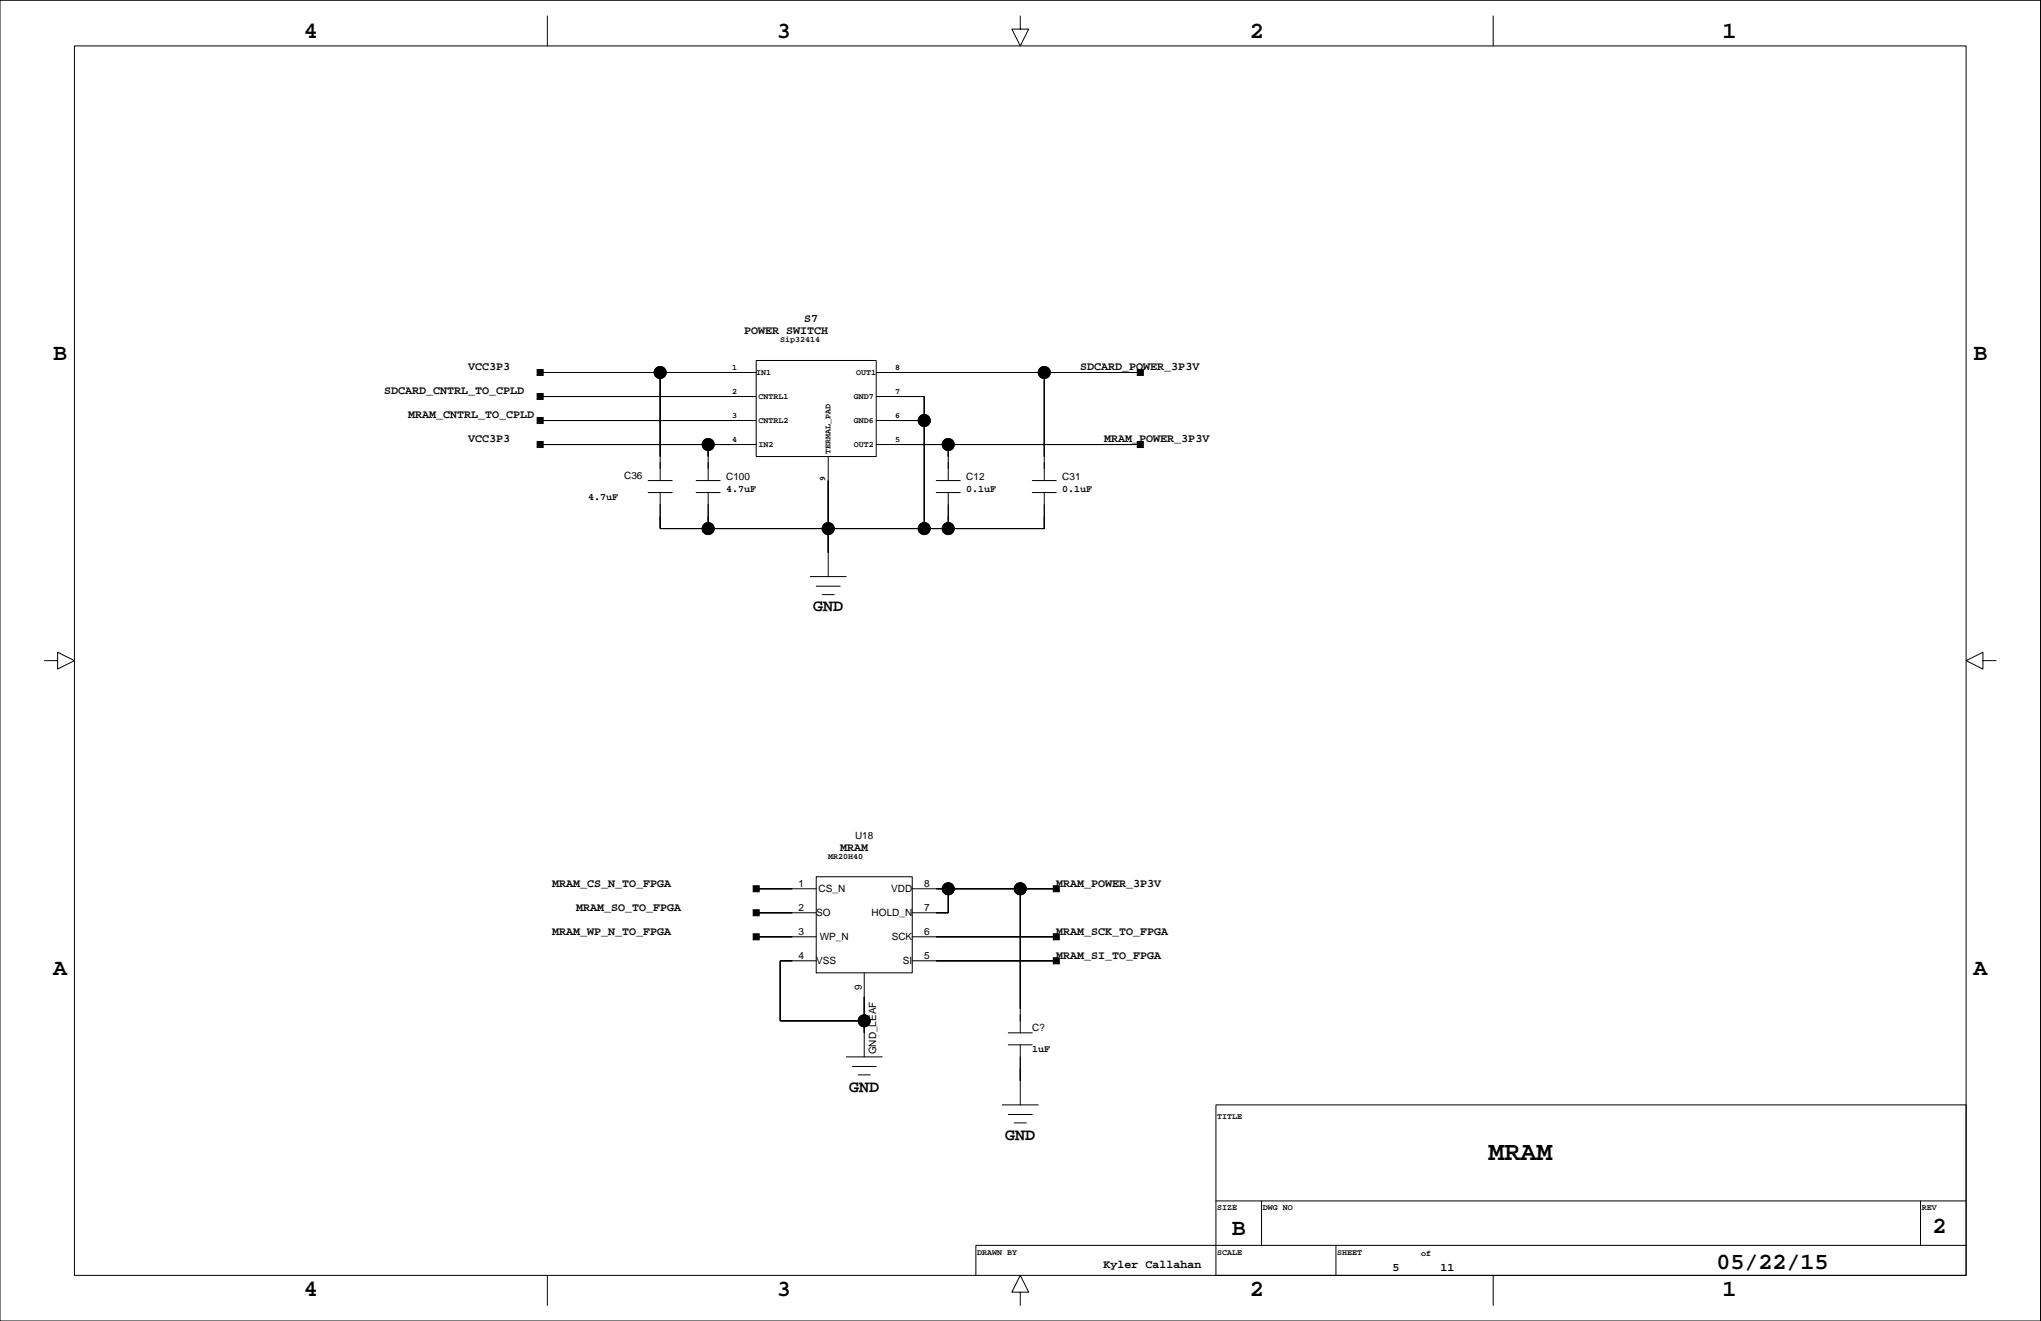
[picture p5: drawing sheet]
<svg xmlns="http://www.w3.org/2000/svg" width="432mm" height="279mm" viewBox="0 0 432 279" stroke-linecap="round" stroke-linejoin="round" font-family="sans-serif">
<g fill="none" stroke="#000" stroke-width=".21">
<path d="M0 .1h431.7v279.3h-431.7zM15.7 9.7h400.3v260.1h-400.3zM115.8 3.4v6.3M215.9 3.4v2.8h1.7l-1.7 3.5-1.8-3.5h1.8M315.9 3.4v6.3M114.3 78.8h45.7M139.7 78.8v22.8M160 76.2h25.4v20.4h-25.4zM185.4 78.8h55.8M220.9 78.8v22.8M114.3 83.9h45.7M114.3 88.9h45.7"/>
<path d="M114.3 94h45.7M149.8 94v7.6M175.2 96.6v25.4M185.4 83.9h10.1v27.9M185.4 88.9h10.1M185.4 94h55.8M200.6 94v7.6M137.1 101.6h5.1M137.1 104.2h5.1M139.7 104.2v7.6h81.2v-7.6M147.3 101.6h5.1M147.3 104.2h5.1"/>
<path d="M149.8 104.2v7.6M198.1 101.6h5.1M198.1 104.2h5.1M200.6 104.2v7.6M218.4 101.6h5.1M218.4 104.2h5.1M9.4 139.7h2.8v-1.7l3.5 1.7-3.5 1.8v-1.8M171.4 122h7.6M172.7 124h5.1M174 125.8h2.5M419.5 139.7v-1.7l-3.5 1.7 3.5 1.8v-1.8h2.8M160 188h12.7"/>
<path d="M160 193.1h12.7M160 198.1h12.7M172.7 185.4h20.3v20.4h-20.3zM193 188h30.5M193 198.1h30.5M200.6 188v5.1h-7.6M215.9 188v30.5M172.7 203.2h-7.6v12.7h17.7M182.8 205.8v17.7M193 203.2h30.5M213.3 218.5h5.1M179 223.5h7.6"/>
<path d="M180.3 225.6h5.1M181.6 227.3h2.5M212 233.7h7.7M213.3 235.7h5.1M213.3 221h5.1M214.6 237.5h2.5M215.9 221v12.7M257.2 233.7h158.8v36.1h-158.8zM257.2 254h158.8M266.9 254v9.4M406.3 254v9.4M115.8 269.8v6.3"/>
<path d="M215.9 273.3h1.7l-1.7-3.5-1.8 3.5h1.8v2.8M282.6 263.4v6.4M315.9 269.8v6.3M416 263.4h-209.5v6.4"/>
<circle cx="139.7" cy="78.8" r="1.27"/>
<circle cx="220.9" cy="78.8" r="1.27"/>
<circle cx="149.8" cy="94" r="1.27"/>
<circle cx="195.5" cy="88.9" r="1.27"/>
<circle cx="200.6" cy="94" r="1.27"/>
<circle cx="149.8" cy="111.8" r="1.27"/>
<circle cx="175.2" cy="111.8" r="1.27"/>
<circle cx="195.5" cy="111.8" r="1.27"/>
<circle cx="200.6" cy="111.8" r="1.27"/>
<circle cx="200.6" cy="188" r="1.27"/>
<circle cx="215.9" cy="188" r="1.27"/>
<circle cx="182.8" cy="215.9" r="1.27"/>
</g>
<g fill="#000" stroke="#000" stroke-width=".21">
<path d="M113.6 78.2h1.3v1.2h-1.3z" fill-rule="evenodd"/>
<path d="M139.7 78.8v17.8z" fill-rule="evenodd"/>
<path d="M114.3 78.8h25.4z" fill-rule="evenodd"/>
<path d="M139.7 78.8h15.2z" fill-rule="evenodd"/>
<path d="M220.9 78.8v17.8z" fill-rule="evenodd"/>
<path d="M190.5 78.8h30.4z" fill-rule="evenodd"/>
<path d="M240.6 78.2h1.3v1.2h-1.3z" fill-rule="evenodd"/>
<path d="M220.9 78.8h20.3z" fill-rule="evenodd"/>
<path d="M113.6 88.3h1.3v1.3h-1.3z" fill-rule="evenodd"/>
<path d="M113.6 93.4h1.3v1.3h-1.3z" fill-rule="evenodd"/>
<path d="M113.6 83.2h1.3v1.3h-1.3z" fill-rule="evenodd"/>
<path d="M149.8 94v2.6z" fill-rule="evenodd"/>
<path d="M114.3 94h35.5z" fill-rule="evenodd"/>
<path d="M114.3 88.9h40.6z" fill-rule="evenodd"/>
<path d="M149.8 94h5.1z" fill-rule="evenodd"/>
<path d="M114.3 83.9h40.6z" fill-rule="evenodd"/>
<path d="M190.5 88.9h5z" fill-rule="evenodd"/>
<path d="M190.5 83.9h5z" fill-rule="evenodd"/>
<path d="M195.5 83.9v5z" fill-rule="evenodd"/>
<path d="M195.5 88.9v22.9z" fill-rule="evenodd"/>
<path d="M200.6 94v2.6z" fill-rule="evenodd"/>
<path d="M190.5 94h10.1z" fill-rule="evenodd"/>
<path d="M240.6 93.4h1.3v1.3h-1.3z" fill-rule="evenodd"/>
<path d="M200.6 94h40.6z" fill-rule="evenodd"/>
<path d="M139.7 109.3v2.5z" fill-rule="evenodd"/>
<path d="M139.7 111.8h10.1z" fill-rule="evenodd"/>
<path d="M149.8 109.3v2.5z" fill-rule="evenodd"/>
<path d="M149.8 111.8h25.4z" fill-rule="evenodd"/>
<path d="M175.2 101.6v10.2z" fill-rule="evenodd"/>
<path d="M175.2 111.8v5.1z" fill-rule="evenodd"/>
<path d="M175.2 111.8h20.3z" fill-rule="evenodd"/>
<path d="M200.6 109.3v2.5z" fill-rule="evenodd"/>
<path d="M195.5 111.8h5.1z" fill-rule="evenodd"/>
<path d="M200.6 111.8h20.3z" fill-rule="evenodd"/>
<path d="M220.9 109.3v2.5z" fill-rule="evenodd"/>
<path d="M159.3 187.3h1.3v1.3h-1.3z" fill-rule="evenodd"/>
<path d="M159.3 192.4h1.3v1.3h-1.3z" fill-rule="evenodd"/>
<path d="M159.3 197.5h1.3v1.3h-1.3z" fill-rule="evenodd"/>
<path d="M160 188h7.6z" fill-rule="evenodd"/>
<path d="M160 193.1h7.6z" fill-rule="evenodd"/>
<path d="M160 198.1h7.6z" fill-rule="evenodd"/>
<path d="M200.6 188v5.1z" fill-rule="evenodd"/>
<path d="M198.1 193.1h2.5z" fill-rule="evenodd"/>
<path d="M198.1 188h2.5z" fill-rule="evenodd"/>
<path d="M215.9 188v25.4z" fill-rule="evenodd"/>
<path d="M200.6 188h15.3z" fill-rule="evenodd"/>
<path d="M222.8 187.3h1.3v1.3h-1.3z" fill-rule="evenodd"/>
<path d="M222.8 197.5h1.3v1.3h-1.3z" fill-rule="evenodd"/>
<path d="M215.9 188h7.6z" fill-rule="evenodd"/>
<path d="M198.1 198.1h25.4z" fill-rule="evenodd"/>
<path d="M165.1 203.2v12.7z" fill-rule="evenodd"/>
<path d="M165.1 203.2h2.5z" fill-rule="evenodd"/>
<path d="M182.8 210.8v5.1z" fill-rule="evenodd"/>
<path d="M165.1 215.9h17.7z" fill-rule="evenodd"/>
<path d="M182.8 215.9v2.6z" fill-rule="evenodd"/>
<path d="M222.8 202.6h1.3v1.3h-1.3z" fill-rule="evenodd"/>
<path d="M198.1 203.2h25.4z" fill-rule="evenodd"/>
<path d="M215.9 226.1v2.5z" fill-rule="evenodd"/>
<circle cx="139.7" cy="78.8" r="1.27"/>
<circle cx="220.9" cy="78.8" r="1.27"/>
<circle cx="149.8" cy="94" r="1.27"/>
<circle cx="195.5" cy="88.9" r="1.27"/>
<circle cx="200.6" cy="94" r="1.27"/>
<circle cx="149.8" cy="111.8" r="1.27"/>
<circle cx="175.2" cy="111.8" r="1.27"/>
<circle cx="195.5" cy="111.8" r="1.27"/>
<circle cx="200.6" cy="111.8" r="1.27"/>
<circle cx="200.6" cy="188" r="1.27"/>
<circle cx="215.9" cy="188" r="1.27"/>
<circle cx="182.8" cy="215.9" r="1.27"/>
</g>
<text font-size="5.6" x="314.9" y="245.4">MRAM</text>
<g font-size="4.9">
<text x="64.3" y="8.1">4</text>
<text x="164.3" y="8.1">3</text>
<text x="264.4" y="8.1">2</text>
<text x="364.4" y="8.1">1</text>
<text x="11.2" y="76.1">B</text>
<text x="417.5" y="76.1">B</text>
<text x="11.2" y="206.1">A</text>
<text x="417.5" y="206.1">A</text>
<text x="260.6" y="261.2">B</text>
<text x="408.8" y="260.7">2</text>
<text x="363.1" y="268.4">05/22/15</text>
<text x="64.3" y="274.2">4</text>
<text x="164.3" y="274.2">3</text>
<text x="264.4" y="274.2">2</text>
<text x="364.4" y="274.2">1</text>
</g>
<g font-size="3.5">
<text x="172" y="129.3">GND</text>
<text x="179.7" y="230.9">GND</text>
<text x="212.7" y="241">GND</text>
</g>
<g font-size="2.5">
<text x="157.4" y="70.7">POWER SWITCH</text>
<text x="170.1" y="68.2">S7</text>
<text x="81.3" y="83.4">SDCARD_CNTRL_TO_CPLD</text>
<text x="99" y="78.3">VCC3P3</text>
<text x="228.5" y="78.3">SDCARD_POWER_3P3V</text>
<text x="86.3" y="88.5">MRAM_CNTRL_TO_CPLD</text>
<text x="99" y="93.6">VCC3P3</text>
<text x="233.6" y="93.6">MRAM_POWER_3P3V</text>
<text x="177.8" y="179.9">MRAM</text>
<text x="116.8" y="187.5">MRAM_CS_N_TO_FPGA</text>
<text x="223.5" y="187.5">MRAM_POWER_3P3V</text>
<text x="116.8" y="197.7">MRAM_WP_N_TO_FPGA</text>
<text x="121.9" y="192.6">MRAM_SO_TO_FPGA</text>
<text x="223.5" y="197.7">MRAM_SCK_TO_FPGA</text>
<text x="223.5" y="202.8">MRAM_SI_TO_FPGA</text>
<text x="233.5" y="268.2">Kyler Callahan</text>
<text x="294.6" y="268.8">5</text>
<text x="304.7" y="268.8">11</text>
</g>
<g font-size="2.1">
<text x="132" y="101.3">C36</text>
<text x="153.6" y="101.5">C100</text>
<text x="204.4" y="101.5">C12</text>
<text x="224.7" y="101.5">C31</text>
<text x="124.4" y="105.7">4.7uF</text>
<text x="153.6" y="104.1">4.7uF</text>
<text x="204.4" y="104.1">0.1uF</text>
<text x="224.7" y="104.1">0.1uF</text>
<text x="180.9" y="177.4">U18</text>
<text x="169" y="187.6">1</text>
<text x="173.2" y="188.7">CS_N</text>
<text x="188.5" y="188.7">VDD</text>
<text x="195.5" y="187.6">8</text>
<text x="169" y="197.8">3</text>
<text x="169" y="192.7">2</text>
<text x="172.7" y="193.8">SO</text>
<text x="184.4" y="193.8">HOLD_N</text>
<text x="195.5" y="197.8">6</text>
<text x="195.5" y="192.7">7</text>
<text x="169" y="202.8">4</text>
<text x="172.7" y="204">VSS</text>
<text x="173.4" y="198.9">WP_N</text>
<text x="188.6" y="198.9">SCK</text>
<text x="191" y="204">SI</text>
<text x="195.5" y="202.8">5</text>
<text x="182.3" y="209.5" transform="rotate(-90 182.3 209.5)">9</text>
<text x="218.4" y="218.1">C?</text>
<text x="185.4" y="223" transform="rotate(-90 185.4 223)">GND_LEAF</text>
<text x="218.4" y="222.5">1uF</text>
</g>
<g font-size="1.8">
<text x="165.1" y="72.4">Sip32414</text>
<text x="154.9" y="78.2">1</text>
<text x="154.9" y="83.3">2</text>
<text x="160" y="79.3">IN1</text>
<text x="181.1" y="79.3">OUT1</text>
<text x="189.4" y="78.2">8</text>
<text x="189.4" y="83.3">7</text>
<text x="154.9" y="88.4">3</text>
<text x="160.5" y="84.4">CNTRL1</text>
<text x="160.5" y="89.4">CNTRL2</text>
<text x="180.6" y="84.4">GND7</text>
<text x="180.6" y="89.4">GND6</text>
<text x="189.4" y="88.4">6</text>
<text x="154.9" y="93.5">4</text>
<text x="160.5" y="94.5">IN2</text>
<text x="180.6" y="94.5">OUT2</text>
<text x="189.4" y="93.5">5</text>
<text x="174.6" y="101.6" transform="rotate(-90 174.6 101.6)">9</text>
<text x="175.7" y="96.1" transform="rotate(-90 175.7 96.1)">TERMAL_PAD</text>
<text x="175.2" y="181.6">MR20H40</text>
<text x="257.5" y="236.7">TITLE</text>
<text x="257.5" y="256">SIZE</text>
<text x="267.1" y="256">DWG NO</text>
<text x="406.6" y="256">REV</text>
<text x="206.7" y="265.4">DRAWN BY</text>
<text x="257.5" y="265.4">SCALE</text>
<text x="282.9" y="265.4">SHEET</text>
<text x="300.7" y="265.6">of</text>
</g>
</svg>
